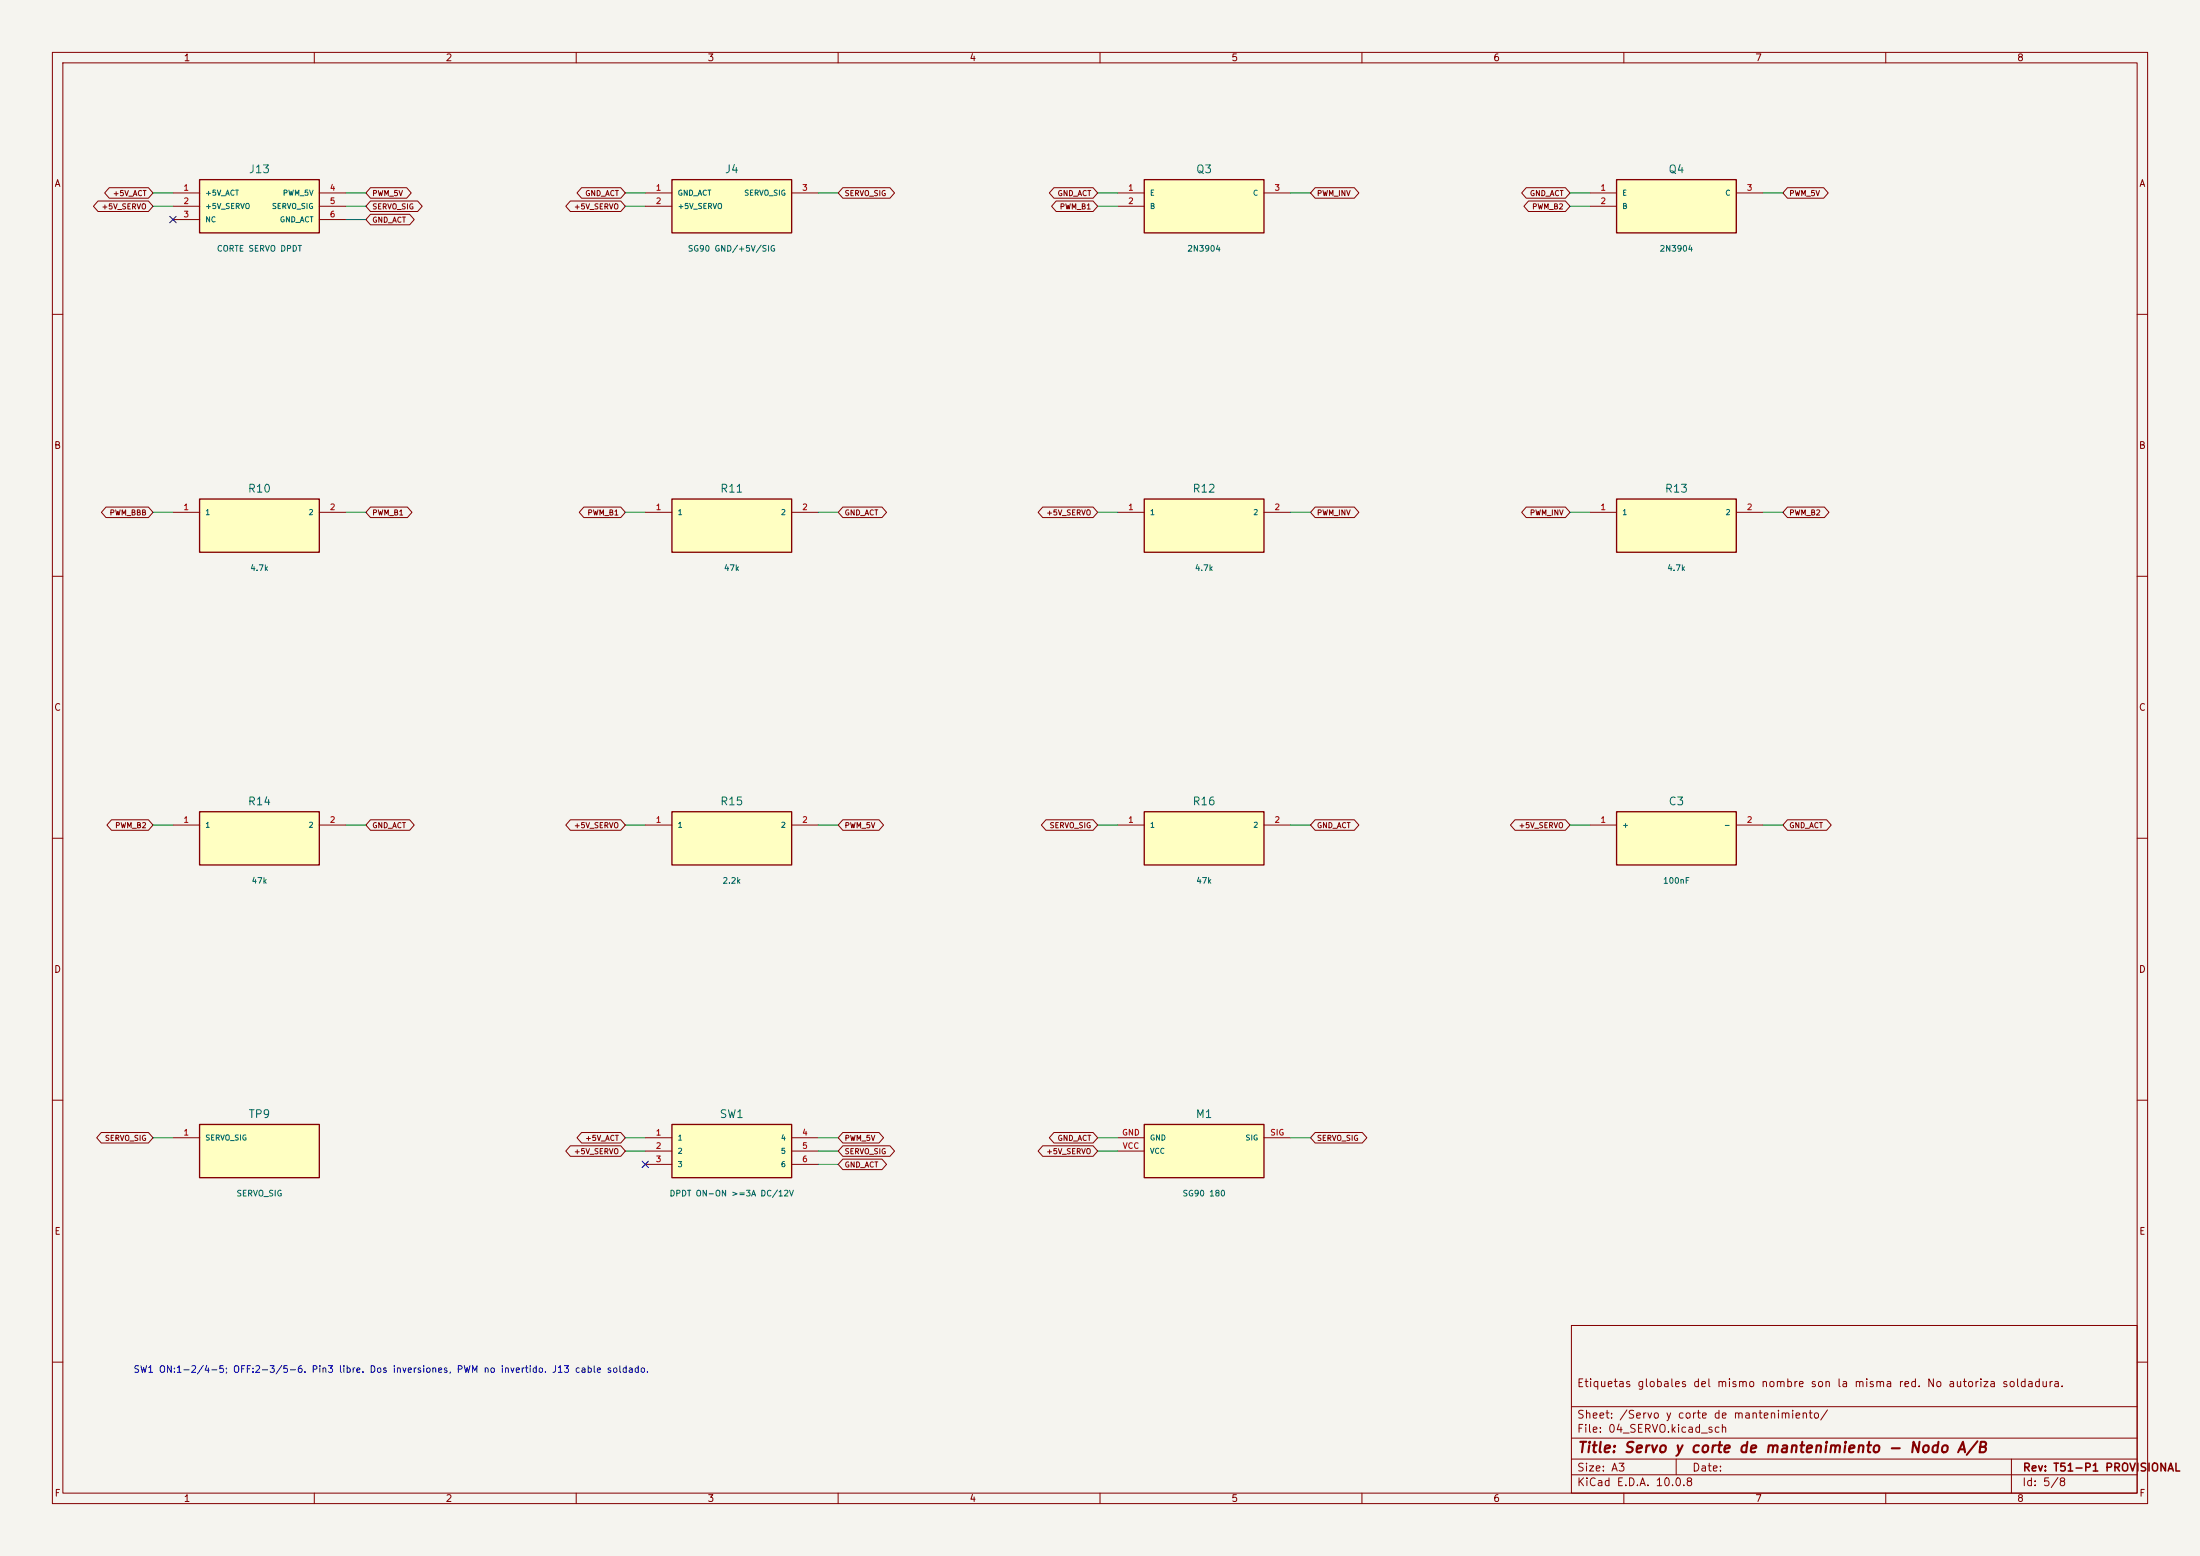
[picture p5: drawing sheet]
(kicad_sch (version 20250114) (generator "eeschema") (paper "A3") (title_block (title "Servo y corte de mantenimiento - Nodo A/B") (rev "T51-P1 PROVISIONAL") (comment 1 "Etiquetas globales del mismo nombre son la misma red. No autoriza soldadura.")) (lib_symbols (symbol "T51:T51_J13" (pin_names (offset 1)) (in_bom yes) (on_board yes) (property "Reference" "J13" (at 0 8.08 0) (effects (font (size 1.27 1.27)))) (property "Value" "CORTE SERVO DPDT" (at 0 -8.08 0) (effects (font (size 1.27 1.27)))) (symbol "T51_J13_0_1" (rectangle (start -11.43 5.08) (end 11.43 -5.08) (stroke (width 0.254) (type default)) (fill (type background)))) (symbol "T51_J13_1_1" (pin passive line (at -16.51 2.54 0) (length 5.08) (name "+5V_ACT" (effects (font (size 1 1)))) (number "1" (effects (font (size 1.1 1.1))))) (pin passive line (at -16.51 0.0 0) (length 5.08) (name "+5V_SERVO" (effects (font (size 1 1)))) (number "2" (effects (font (size 1.1 1.1))))) (pin passive line (at -16.51 -2.54 0) (length 5.08) (name "NC" (effects (font (size 1 1)))) (number "3" (effects (font (size 1.1 1.1))))) (pin passive line (at 16.51 2.54 180) (length 5.08) (name "PWM_5V" (effects (font (size 1 1)))) (number "4" (effects (font (size 1.1 1.1))))) (pin passive line (at 16.51 0.0 180) (length 5.08) (name "SERVO_SIG" (effects (font (size 1 1)))) (number "5" (effects (font (size 1.1 1.1))))) (pin passive line (at 16.51 -2.54 180) (length 5.08) (name "GND_ACT" (effects (font (size 1 1)))) (number "6" (effects (font (size 1.1 1.1))))))) (symbol "T51:T51_J4" (pin_names (offset 1)) (in_bom yes) (on_board yes) (property "Reference" "J4" (at 0 8.08 0) (effects (font (size 1.27 1.27)))) (property "Value" "SG90 GND/+5V/SIG" (at 0 -8.08 0) (effects (font (size 1.27 1.27)))) (symbol "T51_J4_0_1" (rectangle (start -11.43 5.08) (end 11.43 -5.08) (stroke (width 0.254) (type default)) (fill (type background)))) (symbol "T51_J4_1_1" (pin passive line (at -16.51 2.54 0) (length 5.08) (name "GND_ACT" (effects (font (size 1 1)))) (number "1" (effects (font (size 1.1 1.1))))) (pin passive line (at -16.51 0.0 0) (length 5.08) (name "+5V_SERVO" (effects (font (size 1 1)))) (number "2" (effects (font (size 1.1 1.1))))) (pin passive line (at 16.51 2.54 180) (length 5.08) (name "SERVO_SIG" (effects (font (size 1 1)))) (number "3" (effects (font (size 1.1 1.1))))))) (symbol "T51:T51_Q3" (pin_names (offset 1)) (in_bom yes) (on_board yes) (property "Reference" "Q3" (at 0 8.08 0) (effects (font (size 1.27 1.27)))) (property "Value" "2N3904" (at 0 -8.08 0) (effects (font (size 1.27 1.27)))) (symbol "T51_Q3_0_1" (rectangle (start -11.43 5.08) (end 11.43 -5.08) (stroke (width 0.254) (type default)) (fill (type background)))) (symbol "T51_Q3_1_1" (pin passive line (at -16.51 2.54 0) (length 5.08) (name "E" (effects (font (size 1 1)))) (number "1" (effects (font (size 1.1 1.1))))) (pin passive line (at -16.51 0.0 0) (length 5.08) (name "B" (effects (font (size 1 1)))) (number "2" (effects (font (size 1.1 1.1))))) (pin passive line (at 16.51 2.54 180) (length 5.08) (name "C" (effects (font (size 1 1)))) (number "3" (effects (font (size 1.1 1.1))))))) (symbol "T51:T51_Q4" (pin_names (offset 1)) (in_bom yes) (on_board yes) (property "Reference" "Q4" (at 0 8.08 0) (effects (font (size 1.27 1.27)))) (property "Value" "2N3904" (at 0 -8.08 0) (effects (font (size 1.27 1.27)))) (symbol "T51_Q4_0_1" (rectangle (start -11.43 5.08) (end 11.43 -5.08) (stroke (width 0.254) (type default)) (fill (type background)))) (symbol "T51_Q4_1_1" (pin passive line (at -16.51 2.54 0) (length 5.08) (name "E" (effects (font (size 1 1)))) (number "1" (effects (font (size 1.1 1.1))))) (pin passive line (at -16.51 0.0 0) (length 5.08) (name "B" (effects (font (size 1 1)))) (number "2" (effects (font (size 1.1 1.1))))) (pin passive line (at 16.51 2.54 180) (length 5.08) (name "C" (effects (font (size 1 1)))) (number "3" (effects (font (size 1.1 1.1))))))) (symbol "T51:T51_R10" (pin_names (offset 1)) (in_bom yes) (on_board yes) (property "Reference" "R10" (at 0 8.08 0) (effects (font (size 1.27 1.27)))) (property "Value" "4.7k" (at 0 -8.08 0) (effects (font (size 1.27 1.27)))) (symbol "T51_R10_0_1" (rectangle (start -11.43 5.08) (end 11.43 -5.08) (stroke (width 0.254) (type default)) (fill (type background)))) (symbol "T51_R10_1_1" (pin passive line (at -16.51 2.54 0) (length 5.08) (name "1" (effects (font (size 1 1)))) (number "1" (effects (font (size 1.1 1.1))))) (pin passive line (at 16.51 2.54 180) (length 5.08) (name "2" (effects (font (size 1 1)))) (number "2" (effects (font (size 1.1 1.1))))))) (symbol "T51:T51_R11" (pin_names (offset 1)) (in_bom yes) (on_board yes) (property "Reference" "R11" (at 0 8.08 0) (effects (font (size 1.27 1.27)))) (property "Value" "47k" (at 0 -8.08 0) (effects (font (size 1.27 1.27)))) (symbol "T51_R11_0_1" (rectangle (start -11.43 5.08) (end 11.43 -5.08) (stroke (width 0.254) (type default)) (fill (type background)))) (symbol "T51_R11_1_1" (pin passive line (at -16.51 2.54 0) (length 5.08) (name "1" (effects (font (size 1 1)))) (number "1" (effects (font (size 1.1 1.1))))) (pin passive line (at 16.51 2.54 180) (length 5.08) (name "2" (effects (font (size 1 1)))) (number "2" (effects (font (size 1.1 1.1))))))) (symbol "T51:T51_R12" (pin_names (offset 1)) (in_bom yes) (on_board yes) (property "Reference" "R12" (at 0 8.08 0) (effects (font (size 1.27 1.27)))) (property "Value" "4.7k" (at 0 -8.08 0) (effects (font (size 1.27 1.27)))) (symbol "T51_R12_0_1" (rectangle (start -11.43 5.08) (end 11.43 -5.08) (stroke (width 0.254) (type default)) (fill (type background)))) (symbol "T51_R12_1_1" (pin passive line (at -16.51 2.54 0) (length 5.08) (name "1" (effects (font (size 1 1)))) (number "1" (effects (font (size 1.1 1.1))))) (pin passive line (at 16.51 2.54 180) (length 5.08) (name "2" (effects (font (size 1 1)))) (number "2" (effects (font (size 1.1 1.1))))))) (symbol "T51:T51_R13" (pin_names (offset 1)) (in_bom yes) (on_board yes) (property "Reference" "R13" (at 0 8.08 0) (effects (font (size 1.27 1.27)))) (property "Value" "4.7k" (at 0 -8.08 0) (effects (font (size 1.27 1.27)))) (symbol "T51_R13_0_1" (rectangle (start -11.43 5.08) (end 11.43 -5.08) (stroke (width 0.254) (type default)) (fill (type background)))) (symbol "T51_R13_1_1" (pin passive line (at -16.51 2.54 0) (length 5.08) (name "1" (effects (font (size 1 1)))) (number "1" (effects (font (size 1.1 1.1))))) (pin passive line (at 16.51 2.54 180) (length 5.08) (name "2" (effects (font (size 1 1)))) (number "2" (effects (font (size 1.1 1.1))))))) (symbol "T51:T51_R14" (pin_names (offset 1)) (in_bom yes) (on_board yes) (property "Reference" "R14" (at 0 8.08 0) (effects (font (size 1.27 1.27)))) (property "Value" "47k" (at 0 -8.08 0) (effects (font (size 1.27 1.27)))) (symbol "T51_R14_0_1" (rectangle (start -11.43 5.08) (end 11.43 -5.08) (stroke (width 0.254) (type default)) (fill (type background)))) (symbol "T51_R14_1_1" (pin passive line (at -16.51 2.54 0) (length 5.08) (name "1" (effects (font (size 1 1)))) (number "1" (effects (font (size 1.1 1.1))))) (pin passive line (at 16.51 2.54 180) (length 5.08) (name "2" (effects (font (size 1 1)))) (number "2" (effects (font (size 1.1 1.1))))))) (symbol "T51:T51_R15" (pin_names (offset 1)) (in_bom yes) (on_board yes) (property "Reference" "R15" (at 0 8.08 0) (effects (font (size 1.27 1.27)))) (property "Value" "2.2k" (at 0 -8.08 0) (effects (font (size 1.27 1.27)))) (symbol "T51_R15_0_1" (rectangle (start -11.43 5.08) (end 11.43 -5.08) (stroke (width 0.254) (type default)) (fill (type background)))) (symbol "T51_R15_1_1" (pin passive line (at -16.51 2.54 0) (length 5.08) (name "1" (effects (font (size 1 1)))) (number "1" (effects (font (size 1.1 1.1))))) (pin passive line (at 16.51 2.54 180) (length 5.08) (name "2" (effects (font (size 1 1)))) (number "2" (effects (font (size 1.1 1.1))))))) (symbol "T51:T51_R16" (pin_names (offset 1)) (in_bom yes) (on_board yes) (property "Reference" "R16" (at 0 8.08 0) (effects (font (size 1.27 1.27)))) (property "Value" "47k" (at 0 -8.08 0) (effects (font (size 1.27 1.27)))) (symbol "T51_R16_0_1" (rectangle (start -11.43 5.08) (end 11.43 -5.08) (stroke (width 0.254) (type default)) (fill (type background)))) (symbol "T51_R16_1_1" (pin passive line (at -16.51 2.54 0) (length 5.08) (name "1" (effects (font (size 1 1)))) (number "1" (effects (font (size 1.1 1.1))))) (pin passive line (at 16.51 2.54 180) (length 5.08) (name "2" (effects (font (size 1 1)))) (number "2" (effects (font (size 1.1 1.1))))))) (symbol "T51:T51_C3" (pin_names (offset 1)) (in_bom yes) (on_board yes) (property "Reference" "C3" (at 0 8.08 0) (effects (font (size 1.27 1.27)))) (property "Value" "100nF" (at 0 -8.08 0) (effects (font (size 1.27 1.27)))) (symbol "T51_C3_0_1" (rectangle (start -11.43 5.08) (end 11.43 -5.08) (stroke (width 0.254) (type default)) (fill (type background)))) (symbol "T51_C3_1_1" (pin passive line (at -16.51 2.54 0) (length 5.08) (name "+" (effects (font (size 1 1)))) (number "1" (effects (font (size 1.1 1.1))))) (pin passive line (at 16.51 2.54 180) (length 5.08) (name "-" (effects (font (size 1 1)))) (number "2" (effects (font (size 1.1 1.1))))))) (symbol "T51:T51_TP9" (pin_names (offset 1)) (in_bom yes) (on_board yes) (property "Reference" "TP9" (at 0 8.08 0) (effects (font (size 1.27 1.27)))) (property "Value" "SERVO_SIG" (at 0 -8.08 0) (effects (font (size 1.27 1.27)))) (symbol "T51_TP9_0_1" (rectangle (start -11.43 5.08) (end 11.43 -5.08) (stroke (width 0.254) (type default)) (fill (type background)))) (symbol "T51_TP9_1_1" (pin passive line (at -16.51 2.54 0) (length 5.08) (name "SERVO_SIG" (effects (font (size 1 1)))) (number "1" (effects (font (size 1.1 1.1))))))) (symbol "T51:T51_SW1" (pin_names (offset 1)) (in_bom yes) (on_board yes) (property "Reference" "SW1" (at 0 8.08 0) (effects (font (size 1.27 1.27)))) (property "Value" "DPDT ON-ON >=3A DC/12V" (at 0 -8.08 0) (effects (font (size 1.27 1.27)))) (symbol "T51_SW1_0_1" (rectangle (start -11.43 5.08) (end 11.43 -5.08) (stroke (width 0.254) (type default)) (fill (type background)))) (symbol "T51_SW1_1_1" (pin passive line (at -16.51 2.54 0) (length 5.08) (name "1" (effects (font (size 1 1)))) (number "1" (effects (font (size 1.1 1.1))))) (pin passive line (at -16.51 0.0 0) (length 5.08) (name "2" (effects (font (size 1 1)))) (number "2" (effects (font (size 1.1 1.1))))) (pin passive line (at -16.51 -2.54 0) (length 5.08) (name "3" (effects (font (size 1 1)))) (number "3" (effects (font (size 1.1 1.1))))) (pin passive line (at 16.51 2.54 180) (length 5.08) (name "4" (effects (font (size 1 1)))) (number "4" (effects (font (size 1.1 1.1))))) (pin passive line (at 16.51 0.0 180) (length 5.08) (name "5" (effects (font (size 1 1)))) (number "5" (effects (font (size 1.1 1.1))))) (pin passive line (at 16.51 -2.54 180) (length 5.08) (name "6" (effects (font (size 1 1)))) (number "6" (effects (font (size 1.1 1.1))))))) (symbol "T51:T51_M1" (pin_names (offset 1)) (in_bom yes) (on_board yes) (property "Reference" "M1" (at 0 8.08 0) (effects (font (size 1.27 1.27)))) (property "Value" "SG90 180" (at 0 -8.08 0) (effects (font (size 1.27 1.27)))) (symbol "T51_M1_0_1" (rectangle (start -11.43 5.08) (end 11.43 -5.08) (stroke (width 0.254) (type default)) (fill (type background)))) (symbol "T51_M1_1_1" (pin passive line (at -16.51 2.54 0) (length 5.08) (name "GND" (effects (font (size 1 1)))) (number "GND" (effects (font (size 1.1 1.1))))) (pin passive line (at -16.51 0.0 0) (length 5.08) (name "VCC" (effects (font (size 1 1)))) (number "VCC" (effects (font (size 1.1 1.1))))) (pin passive line (at 16.51 2.54 180) (length 5.08) (name "SIG" (effects (font (size 1 1)))) (number "SIG" (effects (font (size 1.1 1.1)))))))) (symbol (lib_id "T51:T51_J13") (at 49.53 39.37 0) (unit 1) (in_bom yes) (on_board yes) (dnp no) (property "Reference" "J13" (at 49.53 32.29 0) (effects (font (size 1.5 1.5)))) (property "Value" "CORTE SERVO DPDT" (at 49.53 47.449999999999996 0) (effects (font (size 1.1 1.1))))) (wire (pts (xy 33.019999999999996 36.83) (xy 29.209999999999997 36.83)) (stroke (width 0) (type default))) (global_label "+5V_ACT" (shape bidirectional) (at 29.209999999999997 36.83 180) (effects (font (size 1.0 1.0)) (justify right))) (wire (pts (xy 33.019999999999996 39.37) (xy 29.209999999999997 39.37)) (stroke (width 0) (type default))) (global_label "+5V_SERVO" (shape bidirectional) (at 29.209999999999997 39.37 180) (effects (font (size 1.0 1.0)) (justify right))) (no_connect (at 33.019999999999996 41.91)) (wire (pts (xy 66.04 36.83) (xy 69.85000000000001 36.83)) (stroke (width 0) (type default))) (global_label "PWM_5V" (shape bidirectional) (at 69.85000000000001 36.83 0) (effects (font (size 1.0 1.0)) (justify left))) (wire (pts (xy 66.04 39.37) (xy 69.85000000000001 39.37)) (stroke (width 0) (type default))) (global_label "SERVO_SIG" (shape bidirectional) (at 69.85000000000001 39.37 0) (effects (font (size 1.0 1.0)) (justify left))) (wire (pts (xy 66.04 41.91) (xy 69.85000000000001 41.91)) (stroke (width 0) (type default))) (global_label "GND_ACT" (shape bidirectional) (at 69.85000000000001 41.91 0) (effects (font (size 1.0 1.0)) (justify left))) (symbol (lib_id "T51:T51_J4") (at 139.7 39.37 0) (unit 1) (in_bom yes) (on_board yes) (dnp no) (property "Reference" "J4" (at 139.7 32.29 0) (effects (font (size 1.5 1.5)))) (property "Value" "SG90 GND/+5V/SIG" (at 139.7 47.449999999999996 0) (effects (font (size 1.1 1.1))))) (wire (pts (xy 123.18999999999998 36.83) (xy 119.37999999999998 36.83)) (stroke (width 0) (type default))) (global_label "GND_ACT" (shape bidirectional) (at 119.37999999999998 36.83 180) (effects (font (size 1.0 1.0)) (justify right))) (wire (pts (xy 123.18999999999998 39.37) (xy 119.37999999999998 39.37)) (stroke (width 0) (type default))) (global_label "+5V_SERVO" (shape bidirectional) (at 119.37999999999998 39.37 180) (effects (font (size 1.0 1.0)) (justify right))) (wire (pts (xy 156.20999999999998 36.83) (xy 160.01999999999998 36.83)) (stroke (width 0) (type default))) (global_label "SERVO_SIG" (shape bidirectional) (at 160.01999999999998 36.83 0) (effects (font (size 1.0 1.0)) (justify left))) (symbol (lib_id "T51:T51_Q3") (at 229.87 39.37 0) (unit 1) (in_bom yes) (on_board yes) (dnp no) (property "Reference" "Q3" (at 229.87 32.29 0) (effects (font (size 1.5 1.5)))) (property "Value" "2N3904" (at 229.87 47.449999999999996 0) (effects (font (size 1.1 1.1))))) (wire (pts (xy 213.36 36.83) (xy 209.55 36.83)) (stroke (width 0) (type default))) (global_label "GND_ACT" (shape bidirectional) (at 209.55 36.83 180) (effects (font (size 1.0 1.0)) (justify right))) (wire (pts (xy 213.36 39.37) (xy 209.55 39.37)) (stroke (width 0) (type default))) (global_label "PWM_B1" (shape bidirectional) (at 209.55 39.37 180) (effects (font (size 1.0 1.0)) (justify right))) (wire (pts (xy 246.38 36.83) (xy 250.19 36.83)) (stroke (width 0) (type default))) (global_label "PWM_INV" (shape bidirectional) (at 250.19 36.83 0) (effects (font (size 1.0 1.0)) (justify left))) (symbol (lib_id "T51:T51_Q4") (at 320.04 39.37 0) (unit 1) (in_bom yes) (on_board yes) (dnp no) (property "Reference" "Q4" (at 320.04 32.29 0) (effects (font (size 1.5 1.5)))) (property "Value" "2N3904" (at 320.04 47.449999999999996 0) (effects (font (size 1.1 1.1))))) (wire (pts (xy 303.53000000000003 36.83) (xy 299.72 36.83)) (stroke (width 0) (type default))) (global_label "GND_ACT" (shape bidirectional) (at 299.72 36.83 180) (effects (font (size 1.0 1.0)) (justify right))) (wire (pts (xy 303.53000000000003 39.37) (xy 299.72 39.37)) (stroke (width 0) (type default))) (global_label "PWM_B2" (shape bidirectional) (at 299.72 39.37 180) (effects (font (size 1.0 1.0)) (justify right))) (wire (pts (xy 336.55 36.83) (xy 340.36 36.83)) (stroke (width 0) (type default))) (global_label "PWM_5V" (shape bidirectional) (at 340.36 36.83 0) (effects (font (size 1.0 1.0)) (justify left))) (symbol (lib_id "T51:T51_R10") (at 49.53 100.33 0) (unit 1) (in_bom yes) (on_board yes) (dnp no) (property "Reference" "R10" (at 49.53 93.25 0) (effects (font (size 1.5 1.5)))) (property "Value" "4.7k" (at 49.53 108.41 0) (effects (font (size 1.1 1.1))))) (wire (pts (xy 33.019999999999996 97.78999999999999) (xy 29.209999999999997 97.78999999999999)) (stroke (width 0) (type default))) (global_label "PWM_BBB" (shape bidirectional) (at 29.209999999999997 97.78999999999999 180) (effects (font (size 1.0 1.0)) (justify right))) (wire (pts (xy 66.04 97.78999999999999) (xy 69.85000000000001 97.78999999999999)) (stroke (width 0) (type default))) (global_label "PWM_B1" (shape bidirectional) (at 69.85000000000001 97.78999999999999 0) (effects (font (size 1.0 1.0)) (justify left))) (symbol (lib_id "T51:T51_R11") (at 139.7 100.33 0) (unit 1) (in_bom yes) (on_board yes) (dnp no) (property "Reference" "R11" (at 139.7 93.25 0) (effects (font (size 1.5 1.5)))) (property "Value" "47k" (at 139.7 108.41 0) (effects (font (size 1.1 1.1))))) (wire (pts (xy 123.18999999999998 97.78999999999999) (xy 119.37999999999998 97.78999999999999)) (stroke (width 0) (type default))) (global_label "PWM_B1" (shape bidirectional) (at 119.37999999999998 97.78999999999999 180) (effects (font (size 1.0 1.0)) (justify right))) (wire (pts (xy 156.20999999999998 97.78999999999999) (xy 160.01999999999998 97.78999999999999)) (stroke (width 0) (type default))) (global_label "GND_ACT" (shape bidirectional) (at 160.01999999999998 97.78999999999999 0) (effects (font (size 1.0 1.0)) (justify left))) (symbol (lib_id "T51:T51_R12") (at 229.87 100.33 0) (unit 1) (in_bom yes) (on_board yes) (dnp no) (property "Reference" "R12" (at 229.87 93.25 0) (effects (font (size 1.5 1.5)))) (property "Value" "4.7k" (at 229.87 108.41 0) (effects (font (size 1.1 1.1))))) (wire (pts (xy 213.36 97.78999999999999) (xy 209.55 97.78999999999999)) (stroke (width 0) (type default))) (global_label "+5V_SERVO" (shape bidirectional) (at 209.55 97.78999999999999 180) (effects (font (size 1.0 1.0)) (justify right))) (wire (pts (xy 246.38 97.78999999999999) (xy 250.19 97.78999999999999)) (stroke (width 0) (type default))) (global_label "PWM_INV" (shape bidirectional) (at 250.19 97.78999999999999 0) (effects (font (size 1.0 1.0)) (justify left))) (symbol (lib_id "T51:T51_R13") (at 320.04 100.33 0) (unit 1) (in_bom yes) (on_board yes) (dnp no) (property "Reference" "R13" (at 320.04 93.25 0) (effects (font (size 1.5 1.5)))) (property "Value" "4.7k" (at 320.04 108.41 0) (effects (font (size 1.1 1.1))))) (wire (pts (xy 303.53000000000003 97.78999999999999) (xy 299.72 97.78999999999999)) (stroke (width 0) (type default))) (global_label "PWM_INV" (shape bidirectional) (at 299.72 97.78999999999999 180) (effects (font (size 1.0 1.0)) (justify right))) (wire (pts (xy 336.55 97.78999999999999) (xy 340.36 97.78999999999999)) (stroke (width 0) (type default))) (global_label "PWM_B2" (shape bidirectional) (at 340.36 97.78999999999999 0) (effects (font (size 1.0 1.0)) (justify left))) (symbol (lib_id "T51:T51_R14") (at 49.53 160.02 0) (unit 1) (in_bom yes) (on_board yes) (dnp no) (property "Reference" "R14" (at 49.53 152.94 0) (effects (font (size 1.5 1.5)))) (property "Value" "47k" (at 49.53 168.10000000000002 0) (effects (font (size 1.1 1.1))))) (wire (pts (xy 33.019999999999996 157.48000000000002) (xy 29.209999999999997 157.48000000000002)) (stroke (width 0) (type default))) (global_label "PWM_B2" (shape bidirectional) (at 29.209999999999997 157.48000000000002 180) (effects (font (size 1.0 1.0)) (justify right))) (wire (pts (xy 66.04 157.48000000000002) (xy 69.85000000000001 157.48000000000002)) (stroke (width 0) (type default))) (global_label "GND_ACT" (shape bidirectional) (at 69.85000000000001 157.48000000000002 0) (effects (font (size 1.0 1.0)) (justify left))) (symbol (lib_id "T51:T51_R15") (at 139.7 160.02 0) (unit 1) (in_bom yes) (on_board yes) (dnp no) (property "Reference" "R15" (at 139.7 152.94 0) (effects (font (size 1.5 1.5)))) (property "Value" "2.2k" (at 139.7 168.10000000000002 0) (effects (font (size 1.1 1.1))))) (wire (pts (xy 123.18999999999998 157.48000000000002) (xy 119.37999999999998 157.48000000000002)) (stroke (width 0) (type default))) (global_label "+5V_SERVO" (shape bidirectional) (at 119.37999999999998 157.48000000000002 180) (effects (font (size 1.0 1.0)) (justify right))) (wire (pts (xy 156.20999999999998 157.48000000000002) (xy 160.01999999999998 157.48000000000002)) (stroke (width 0) (type default))) (global_label "PWM_5V" (shape bidirectional) (at 160.01999999999998 157.48000000000002 0) (effects (font (size 1.0 1.0)) (justify left))) (symbol (lib_id "T51:T51_R16") (at 229.87 160.02 0) (unit 1) (in_bom yes) (on_board yes) (dnp no) (property "Reference" "R16" (at 229.87 152.94 0) (effects (font (size 1.5 1.5)))) (property "Value" "47k" (at 229.87 168.10000000000002 0) (effects (font (size 1.1 1.1))))) (wire (pts (xy 213.36 157.48000000000002) (xy 209.55 157.48000000000002)) (stroke (width 0) (type default))) (global_label "SERVO_SIG" (shape bidirectional) (at 209.55 157.48000000000002 180) (effects (font (size 1.0 1.0)) (justify right))) (wire (pts (xy 246.38 157.48000000000002) (xy 250.19 157.48000000000002)) (stroke (width 0) (type default))) (global_label "GND_ACT" (shape bidirectional) (at 250.19 157.48000000000002 0) (effects (font (size 1.0 1.0)) (justify left))) (symbol (lib_id "T51:T51_C3") (at 320.04 160.02 0) (unit 1) (in_bom yes) (on_board yes) (dnp no) (property "Reference" "C3" (at 320.04 152.94 0) (effects (font (size 1.5 1.5)))) (property "Value" "100nF" (at 320.04 168.10000000000002 0) (effects (font (size 1.1 1.1))))) (wire (pts (xy 303.53000000000003 157.48000000000002) (xy 299.72 157.48000000000002)) (stroke (width 0) (type default))) (global_label "+5V_SERVO" (shape bidirectional) (at 299.72 157.48000000000002 180) (effects (font (size 1.0 1.0)) (justify right))) (wire (pts (xy 336.55 157.48000000000002) (xy 340.36 157.48000000000002)) (stroke (width 0) (type default))) (global_label "GND_ACT" (shape bidirectional) (at 340.36 157.48000000000002 0) (effects (font (size 1.0 1.0)) (justify left))) (symbol (lib_id "T51:T51_TP9") (at 49.53 219.71 0) (unit 1) (in_bom yes) (on_board yes) (dnp no) (property "Reference" "TP9" (at 49.53 212.63 0) (effects (font (size 1.5 1.5)))) (property "Value" "SERVO_SIG" (at 49.53 227.79000000000002 0) (effects (font (size 1.1 1.1))))) (wire (pts (xy 33.019999999999996 217.17000000000002) (xy 29.209999999999997 217.17000000000002)) (stroke (width 0) (type default))) (global_label "SERVO_SIG" (shape bidirectional) (at 29.209999999999997 217.17000000000002 180) (effects (font (size 1.0 1.0)) (justify right))) (symbol (lib_id "T51:T51_SW1") (at 139.7 219.71 0) (unit 1) (in_bom yes) (on_board yes) (dnp no) (property "Reference" "SW1" (at 139.7 212.63 0) (effects (font (size 1.5 1.5)))) (property "Value" "DPDT ON-ON >=3A DC/12V" (at 139.7 227.79000000000002 0) (effects (font (size 1.1 1.1))))) (wire (pts (xy 123.18999999999998 217.17000000000002) (xy 119.37999999999998 217.17000000000002)) (stroke (width 0) (type default))) (global_label "+5V_ACT" (shape bidirectional) (at 119.37999999999998 217.17000000000002 180) (effects (font (size 1.0 1.0)) (justify right))) (wire (pts (xy 123.18999999999998 219.71) (xy 119.37999999999998 219.71)) (stroke (width 0) (type default))) (global_label "+5V_SERVO" (shape bidirectional) (at 119.37999999999998 219.71 180) (effects (font (size 1.0 1.0)) (justify right))) (no_connect (at 123.18999999999998 222.25)) (wire (pts (xy 156.20999999999998 217.17000000000002) (xy 160.01999999999998 217.17000000000002)) (stroke (width 0) (type default))) (global_label "PWM_5V" (shape bidirectional) (at 160.01999999999998 217.17000000000002 0) (effects (font (size 1.0 1.0)) (justify left))) (wire (pts (xy 156.20999999999998 219.71) (xy 160.01999999999998 219.71)) (stroke (width 0) (type default))) (global_label "SERVO_SIG" (shape bidirectional) (at 160.01999999999998 219.71 0) (effects (font (size 1.0 1.0)) (justify left))) (wire (pts (xy 156.20999999999998 222.25) (xy 160.01999999999998 222.25)) (stroke (width 0) (type default))) (global_label "GND_ACT" (shape bidirectional) (at 160.01999999999998 222.25 0) (effects (font (size 1.0 1.0)) (justify left))) (symbol (lib_id "T51:T51_M1") (at 229.87 219.71 0) (unit 1) (in_bom yes) (on_board yes) (dnp no) (property "Reference" "M1" (at 229.87 212.63 0) (effects (font (size 1.5 1.5)))) (property "Value" "SG90 180" (at 229.87 227.79000000000002 0) (effects (font (size 1.1 1.1))))) (wire (pts (xy 213.36 217.17000000000002) (xy 209.55 217.17000000000002)) (stroke (width 0) (type default))) (global_label "GND_ACT" (shape bidirectional) (at 209.55 217.17000000000002 180) (effects (font (size 1.0 1.0)) (justify right))) (wire (pts (xy 213.36 219.71) (xy 209.55 219.71)) (stroke (width 0) (type default))) (global_label "+5V_SERVO" (shape bidirectional) (at 209.55 219.71 180) (effects (font (size 1.0 1.0)) (justify right))) (wire (pts (xy 246.38 217.17000000000002) (xy 250.19 217.17000000000002)) (stroke (width 0) (type default))) (global_label "SERVO_SIG" (shape bidirectional) (at 250.19 217.17000000000002 0) (effects (font (size 1.0 1.0)) (justify left))) (text "SW1 ON:1-2/4-5; OFF:2-3/5-6. Pin3 libre. Dos inversiones, PWM no invertido. J13 cable soldado." (at 25.4 261.62 0) (effects (font (size 1.27 1.27)) (justify left))) (embedded_fonts no))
